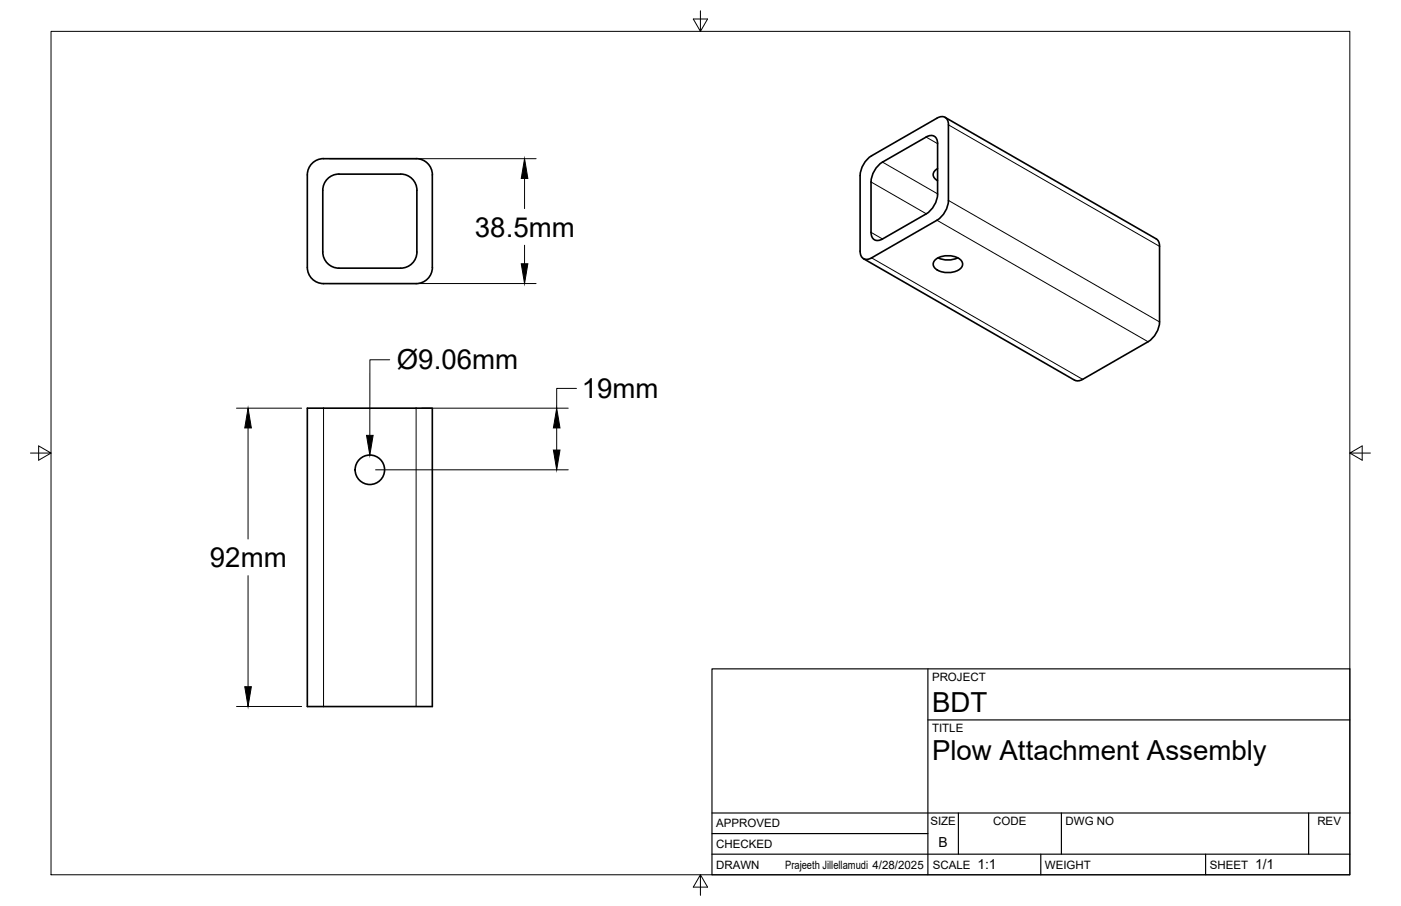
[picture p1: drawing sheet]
<svg xmlns="http://www.w3.org/2000/svg" width="432mm" height="279mm" viewBox="0 0 432 279" stroke-linecap="round" stroke-linejoin="round" font-family="sans-serif">
<!-- layer: Visible -->
<g fill="none" stroke="#000" stroke-width=".51">
<path d="M291.3 36.2l65.4 37.7 .5 .9 .2 1.2v23.3a7.8 7.8 0 0 1-3.6 6.1l-20.1 11.6-1.1 .4-1.4-.2M292.3 38.5v23.3a7.8 7.8 0 0 1-3.5 6.1M292.3 38.5a2.16 2.16 0 0 0-1-2.3 2.16 2.16 0 0 0-2.5 .2l-20.2 11.6M128.2 48.9h-28.5a5 5 0 0 0-5 5v28.6a5 5 0 0 0 5 5h28.5M128.3 48.9a5 5 0 0 1 5 5M128.5 58.7v19M128.5 58.7a5 5 0 0 0-5-5h-19a5 5 0 0 0-5 5v19a5 5 0 0 0 5 5h19a5 5 0 0 0 5-5M133.2 53.9v28.6M265.1 54.2v23.3M268.6 48a7.8 7.8 0 0 0-3.5 6.2M285.4 42.3l-13.4 7.7a7.9 7.9 0 0 0-3.5 6.1v15.5a2.16 2.16 0 0 0 1 2.3 2.16 2.16 0 0 0 2.5-.2M285.4 42.3a2.15 2.15 0 0 1 2.6-.3 2.15 2.15 0 0 1 1 2.3v15.5a7.8 7.8 0 0 1-3.6 6.2"/>
<path d="M289 52a1.96 1.96 0 0 0-1.4 1.9 1.96 1.96 0 0 0 1.4 1.8M266.1 79.8l65.1 37.4M285.4 66l-13.4 7.7M288.8 67.9l-20.2 11.6a2.16 2.16 0 0 1-2.5 .3 2.16 2.16 0 0 1-1-2.3M289.1 79.5a7.2 7.2 0 0 0 6.1 0M133.3 82.5a5 5 0 0 1-5 5M288.4 80a6.4 6.4 0 0 1 8 .5 1.9 1.9 0 0 1-1 2.8 6.5 6.5 0 0 1-7.5-.9 1.7 1.7 0 0 1 .5-2.4zM94.7 125.9h38.5v92h-38.5z"/>
<circle cx="114" cy="144.9" r="4.5"/>
</g>
<!-- layer: Visible Narrow -->
<path d="M292.3 38.5l65.1 37.5M268.5 56.1l17 9.8M272 50l17 9.8M285.4 42.3l3.6 2M268.5 71.6l3.5 2.1M268.6 79.5l65.1 37.5M288.8 67.9l65 37.5M292.3 61.8l65.1 37.5M99.7 125.9v92M128.2 125.9v92" fill="none" stroke="#000" stroke-width=".31"/>
<!-- layer: Border -->
<path d="M15.7 9.7h400.3v260.1h-400.3zM215.9 3.3v6.4l-2.2-3.8h4.4l-2.2 3.8M9.4 139.7h6.3l-3.8-2.2v4.4l3.8-2.2M416 139.7l3.8 2.2v-4.4l-3.8 2.2h6.4M215.9 269.8l2.2 3.8h-4.4l2.2-3.8v6.3" fill="none" stroke="#000" stroke-width=".31"/>
<!-- layer: Titleblock -->
<path d="M219.4 206.3h196.6v63.5h-196.6zM286 206.3v63.5M286 222h130M219.4 257.1h66.6M219.4 250.7h196.6M295.4 250.7v12.7M327.1 250.7v12.7M403.3 250.7v12.7M219.4 263.4h196.6M320.8 263.4v6.4M371.6 263.4v6.4" fill="none" stroke="#000" stroke-width=".36"/>
<!-- layer: FD_Dimensions -->
<g fill="none" stroke="#000" stroke-width=".31">
<path d="M101.5 48.9h63.7M161.7 55v9.3M161.7 75.6v5.7M101.5 87.4h63.7M120.1 111h-6.1v23.3M177.7 119.8h-6.1v6.1M72.9 125.9h20.1M76.5 132v34.2M130 125.9h45.1M171.6 132v6.8M115.8 144.9h59.3M76.5 177.5v34.3"/>
<path d="M72.9 217.9h20.1"/>
</g>
<path d="M161.7 48.9l1 6.1h-2zM160.7 81.3h2l-1 6.1zM76.5 125.9l1 6.1h-2.1zM113 134.3h2l-1 6.1zM170.6 138.8h2l-1 6.1zM171.6 125.9l1 6.1h-2zM75.4 211.8h2.1l-1 6.1z" fill="#000" stroke="#000" stroke-width=".31"/>
<g font-size="8.5">
<text x="146.4" y="73">38.5mm</text>
<text x="122.3" y="113.9">Ø9.06mm</text>
<text x="179.3" y="122.8">19mm</text>
<text x="64.7" y="174.9">92mm</text>
<text x="287.3" y="219.5">BDT</text>
<text x="287.3" y="234.5">Plow Attachment Assembly</text>
</g>
<g font-size="4.3">
<text x="289.3" y="261.2">B</text>
<text x="301.2" y="268.1">1:1</text>
<text x="386.8" y="268.1">1/1</text>
</g>
<g font-size="3.5">
<text x="287.3" y="210.1">PROJECT</text>
<text x="287.3" y="225.8">TITLE</text>
<text x="220.7" y="255.2">APPROVED</text>
<text x="286.7" y="254.5">SIZE</text>
<text x="306.1" y="254.5">CODE</text>
<text x="328.4" y="254.5">DWG NO</text>
<text x="406" y="254.5">REV</text>
<text x="220.7" y="261.5">CHECKED</text>
<text x="220.7" y="267.9">DRAWN</text>
<text x="242" y="267.9">Prajeeth Jillellamudi 4/28/2025</text>
<text x="287.5" y="267.9">SCALE</text>
<text x="322.1" y="267.9">WEIGHT</text>
<text x="372.9" y="267.9">SHEET</text>
</g>
</svg>
